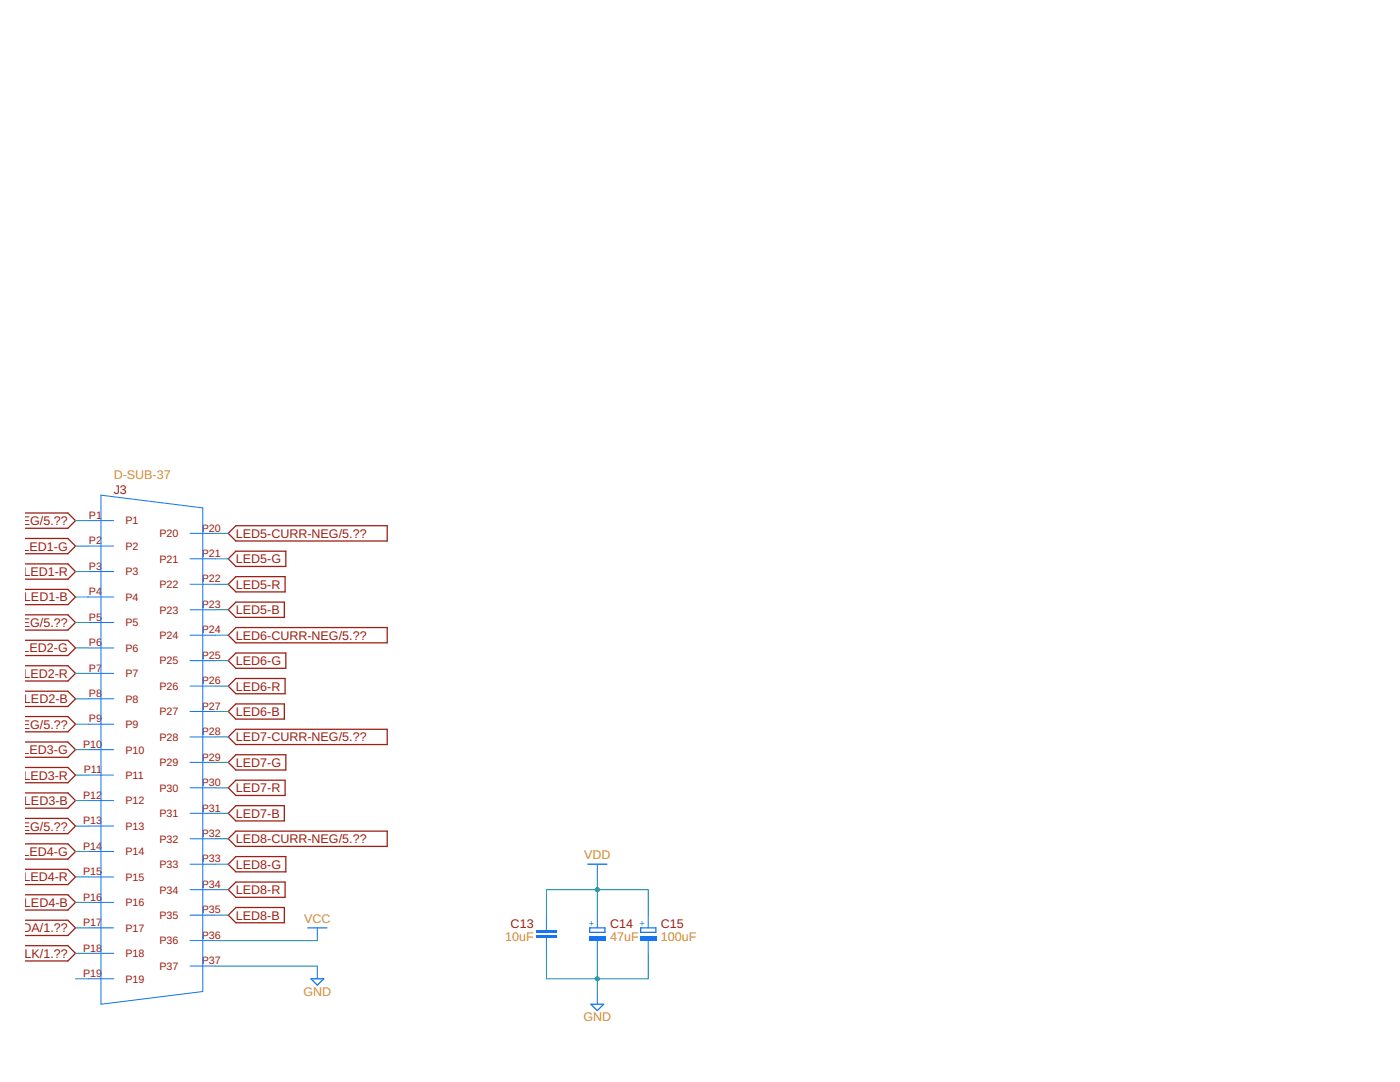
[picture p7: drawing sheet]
<svg xmlns="http://www.w3.org/2000/svg" width="279mm" height="216mm" viewBox="0 0 279 216" stroke-linecap="round" stroke-linejoin="round" font-family="sans-serif">
<g fill="none" stroke="#9c1f14" stroke-width=".25">
<path d="M4.9 107.4h8.6l1.6 1.6-1.6 1.5h-8.6M4.9 112.5h8.6l1.6 1.5-1.6 1.6h-8.6M4.9 117.6h8.6l1.6 1.5-1.6 1.5h-8.6M4.9 102.4h8.6l1.6 1.5-1.6 1.5h-8.6M45.6 111.5l1.5-1.5h9.9v3h-9.9zM45.6 116.6l1.5-1.5h9.8v3h-9.8zM45.6 106.4l1.5-1.5h30.2v3h-30.2zM4.9 127.8h8.6l1.6 1.5-1.6 1.5h-8.6M4.9 132.8h8.6l1.6 1.6-1.6 1.5h-8.6M4.9 137.9h8.6l1.6 1.5-1.6 1.6h-8.6M4.9 122.7h8.6l1.6 1.5-1.6 1.5h-8.6M45.6 131.8l1.5-1.5h9.9v3h-9.9z"/>
<path d="M45.6 136.9l1.5-1.5h9.8v3h-9.8zM45.6 121.7l1.5-1.6h9.6v3.1h-9.6zM45.6 126.7l1.5-1.5h30.2v3.1h-30.2zM4.9 148.1h8.6l1.6 1.5-1.6 1.5h-8.6M4.9 153.1h8.6l1.6 1.6-1.6 1.5h-8.6M4.9 158.2h8.6l1.6 1.5-1.6 1.6h-8.6M4.9 143h8.6l1.6 1.5-1.6 1.5h-8.6M45.6 142l1.5-1.5h9.6v3h-9.6zM47.1 150.6h9.9v3h-9.9l-1.5-1.5zM47.1 155.7h9.8v3h-9.8l-1.5-1.5zM47.1 145.5h30.2v3.1h-30.2l-1.5-1.6zM4.9 168.4h8.6l1.6 1.5-1.6 1.5h-8.6"/>
<path d="M4.9 173.5h8.6l1.6 1.5-1.6 1.5h-8.6M4.9 178.5h8.6l1.6 1.6-1.6 1.5h-8.6M4.9 163.3h8.6l1.6 1.5-1.6 1.5h-8.6M47.1 170.9h9.9v3.1h-9.9l-1.5-1.6zM47.1 176h9.8v3h-9.8l-1.5-1.5zM47.1 160.8h9.6v3h-9.6l-1.5-1.5zM47.1 165.8h30.2v3.1h-30.2l-1.5-1.5zM4.9 188.7h8.6l1.6 1.5-1.6 1.5h-8.6M4.9 183.6h8.6l1.6 1.5-1.6 1.6h-8.6M47.1 181.1h9.6v3h-9.6l-1.5-1.5z"/>
</g>
<g fill="none" stroke="#1375f4" stroke-width=".2">
<path d="M20.2 98.8l20.3 2.5v96.5l-20.3 2.6zM17.6 103.9h5.1M17.6 109h5.1M17.6 114h5.1M17.6 119.1h5.1M37.9 106.4h5.1M37.9 111.5h5.1M37.9 116.6h5.1M17.6 124.2h5.1M17.6 129.3h5.1M17.6 134.4h5.1M17.6 139.4h5.1"/>
<path d="M37.9 121.7h5.1M37.9 126.7h5.1M37.9 131.8h5.1M37.9 136.9h5.1M17.6 144.5h5.1M17.6 149.6h5.1M17.6 154.7h5.1M17.6 159.7h5.1M37.9 142h5.1M37.9 147h5.1M37.9 152.1h5.1M37.9 157.2h5.1"/>
<path d="M17.6 164.8h5.1M17.6 169.9h5.1M17.6 175h5.1M37.9 162.3h5.1M37.9 167.4h5.1M37.9 172.4h5.1M37.9 177.5h5.1M17.6 180.1h5.1M17.6 185.1h5.1M17.6 190.2h5.1M17.6 195.3h5.1M37.9 182.6h5.1"/>
<path d="M37.9 187.7h5.1M37.9 192.8h5.1"/>
</g>
<g fill="#1375f4">
<path d="M107 186.7h4.1v.5h-4.1z" fill-rule="evenodd"/>
<path d="M107 185.7h4.1v.5h-4.1z" fill-rule="evenodd"/>
</g>
<g fill="#1375f4">
<path d="M107 186.7h4.1v.5h-4.1zM107 186.7v.5h4.1v-.5z"/>
<path d="M107 185.7h4.1v.5h-4.1zM107 185.7v.5h4.1v-.5z"/>
</g>
<path d="M109.1 182.6v3.1M109.1 187.2v3" fill="none" stroke="#1375f4" stroke-width=".2"/>
<path d="M117.7 185.1h3v.9h-3z" fill="none" stroke="#1375f4" stroke-width=".25"/>
<path d="M117.6 186.8h3.3v.9h-3.3z" fill-rule="evenodd" fill="#1375f4"/>
<path d="M117.6 186.8h3.3v.9h-3.3zM117.6 186.8v.9h3.3v-.9z" fill="#1375f4"/>
<path d="M119.2 182.6v2.5M119.2 187.7v2.5" fill="none" stroke="#1375f4" stroke-width=".2"/>
<path d="M127.8 185.1h3.1v.9h-3.1z" fill="none" stroke="#1375f4" stroke-width=".25"/>
<path d="M127.7 186.8h3.3v.9h-3.3z" fill-rule="evenodd" fill="#1375f4"/>
<path d="M127.7 186.8h3.3v.9h-3.3zM127.7 186.8v.9h3.3v-.9z" fill="#1375f4"/>
<path d="M119.2 172.4v2.6M63.3 185.1v2.6M63.3 192.8v2.5M119.2 197.8v2.6M129.4 182.6v2.5M129.4 187.7v2.5" fill="none" stroke="#1375f4" stroke-width=".2"/>
<path d="M117.3 172.4h3.8M61.4 185.1h3.8M62.1 195.3h2.5l-1.3 1.3zM117.9 200.4h2.6l-1.3 1.3z" fill="none" stroke="#1375f4" stroke-width=".25"/>
<path d="M109.1 190.2v5.1h20.3v-5.1M119.2 190.2v7.6" fill="none" stroke="#158f93" stroke-width=".2"/>
<circle cx="119.2" cy="195.3" r=".51" fill="#158f93"/>
<path d="M118.7 195.3a.51 .51 0 0 1 1 0 .51 .51 0 0 1-1 0zM118.7 195.3a.51 .51 0 0 0 1 0 .51 .51 0 0 0-1 0z" fill="#158f93"/>
<g fill="none" stroke="#158f93" stroke-width=".2">
<path d="M15.1 109h2.5M15.1 114h2.5M15.1 119.1h2.5M15.1 103.9h2.5M43 111.5h2.6M43 116.6h2.6M43 106.4h2.6M15.1 129.3h2.5M15.1 134.4h2.5M15.1 139.4h2.5M15.1 124.2h2.5M43 121.7h2.6"/>
<path d="M43 131.8h2.6M43 136.9h2.6M43 126.7h2.6M15.1 149.6h2.5M15.1 154.7h2.5M15.1 159.7h2.5M15.1 144.5h2.5M43 142h2.6M43 152.1h2.6M43 157.2h2.6M43 147h2.6M15.1 169.9h2.5"/>
<path d="M15.1 175h2.5M15.1 164.8h2.5M43 162.3h2.6M43 172.4h2.6M43 177.5h2.6M43 167.4h2.6M119.2 175v7.6M15.1 190.2h2.5M15.1 185.1h2.5M15.1 180.1h2.5M15.1 195.3h2.5M43 192.8h20.3"/>
<path d="M43 182.6h2.6M43 187.7h20.3M109.1 182.6v-5.1h20.3v5.1"/>
</g>
<circle cx="119.2" cy="177.5" r=".51" fill="#158f93"/>
<path d="M118.7 177.5a.51 .51 0 0 1 1 0 .51 .51 0 0 1-1 0zM118.7 177.5a.51 .51 0 0 0 1 0 .51 .51 0 0 0-1 0z" fill="#158f93"/>
<g font-size="2.5" fill="#d59028">
<text x="22.7" y="95.5">D-SUB-37</text>
<text x="116.6" y="171.4">VDD</text>
<text x="60.7" y="184.1">VCC</text>
<text x="100.8" y="187.7">10uF</text>
<text x="121.7" y="187.7">47uF</text>
<text x="131.9" y="187.7">100uF</text>
<text x="60.6" y="198.7">GND</text>
<text x="116.4" y="203.8">GND</text>
</g>
<g font-size="2.5" fill="#9c1f14">
<text x="22.7" y="98.5">J3</text>
<text x="-.1" y="104.8">R-NEG/5.??</text>
<text x="47.1" y="107.3">LED5-CURR-NEG/5.??</text>
<text x="4.5" y="109.9">LED1-G</text>
<text x="47.1" y="112.4">LED5-G</text>
<text x="4.7" y="114.9">LED1-R</text>
<text x="47.1" y="117.5">LED5-R</text>
<text x="-.1" y="125.1">R-NEG/5.??</text>
<text x="4.8" y="120">LED1-B</text>
<text x="47.1" y="122.5">LED5-B</text>
<text x="4.5" y="130.2">LED2-G</text>
<text x="47.1" y="127.6">LED6-CURR-NEG/5.??</text>
<text x="4.7" y="135.2">LED2-R</text>
<text x="47.1" y="132.7">LED6-G</text>
<text x="47.1" y="137.8">LED6-R</text>
<text x="4.8" y="140.3">LED2-B</text>
<text x="47.1" y="142.9">LED6-B</text>
<text x="-.1" y="145.4">R-NEG/5.??</text>
<text x="47.1" y="147.9">LED7-CURR-NEG/5.??</text>
<text x="4.5" y="150.5">LED3-G</text>
<text x="4.7" y="155.6">LED3-R</text>
<text x="47.1" y="153">LED7-G</text>
<text x="4.8" y="160.6">LED3-B</text>
<text x="47.1" y="158.1">LED7-R</text>
<text x="-.1" y="165.7">R-NEG/5.??</text>
<text x="47.1" y="163.2">LED7-B</text>
<text x="4.5" y="170.8">LED4-G</text>
<text x="47.1" y="173.3">LED8-G</text>
<text x="47.1" y="168.3">LED8-CURR-NEG/5.??</text>
<text x="4.7" y="175.9">LED4-R</text>
<text x="47.1" y="178.4">LED8-R</text>
<text x="4.8" y="181">LED4-B</text>
<text x="47.1" y="183.5">LED8-B</text>
<text x="101.9" y="185.1">C13</text>
<text x="121.7" y="185.2">C14</text>
<text x="131.9" y="185.2">C15</text>
<text x="1.4" y="191.1">SCLK/1.??</text>
<text x="2.8" y="186">SDA/1.??</text>
</g>
<g font-size="2.1" fill="#9c1f14">
<text x="17.8" y="103.5">P1</text>
<text x="25" y="104.6">P1</text>
<text x="31.8" y="107.2">P20</text>
<text x="40.3" y="106.1">P20</text>
<text x="17.8" y="108.6">P2</text>
<text x="17.8" y="113.7">P3</text>
<text x="25" y="109.7">P2</text>
<text x="31.8" y="112.3">P21</text>
<text x="40.3" y="111.1">P21</text>
<text x="17.8" y="118.8">P4</text>
<text x="25" y="114.8">P3</text>
<text x="25" y="119.9">P4</text>
<text x="31.8" y="117.3">P22</text>
<text x="40.3" y="116.2">P22</text>
<text x="17.8" y="123.8">P5</text>
<text x="25" y="125">P5</text>
<text x="31.8" y="122.4">P23</text>
<text x="40.3" y="121.3">P23</text>
<text x="17.8" y="128.9">P6</text>
<text x="25" y="130">P6</text>
<text x="31.8" y="127.5">P24</text>
<text x="40.3" y="126.4">P24</text>
<text x="40.3" y="131.5">P25</text>
<text x="17.8" y="134">P7</text>
<text x="25" y="135.1">P7</text>
<text x="31.8" y="132.6">P25</text>
<text x="31.8" y="137.7">P26</text>
<text x="40.3" y="136.5">P26</text>
<text x="17.8" y="139.1">P8</text>
<text x="25" y="140.2">P8</text>
<text x="31.8" y="142.7">P27</text>
<text x="40.3" y="141.6">P27</text>
<text x="16.6" y="149.2">P10</text>
<text x="17.8" y="144.2">P9</text>
<text x="25" y="145.3">P9</text>
<text x="31.8" y="147.8">P28</text>
<text x="40.3" y="146.7">P28</text>
<text x="16.7" y="154.3">P11</text>
<text x="25" y="150.4">P10</text>
<text x="25" y="155.4">P11</text>
<text x="31.8" y="152.9">P29</text>
<text x="40.3" y="151.8">P29</text>
<text x="16.6" y="159.4">P12</text>
<text x="25" y="160.5">P12</text>
<text x="31.8" y="158">P30</text>
<text x="40.3" y="156.9">P30</text>
<text x="40.3" y="161.9">P31</text>
<text x="16.6" y="164.5">P13</text>
<text x="25" y="165.6">P13</text>
<text x="31.8" y="163.1">P31</text>
<text x="40.3" y="167">P32</text>
<text x="16.6" y="169.6">P14</text>
<text x="25" y="170.7">P14</text>
<text x="31.8" y="168.1">P32</text>
<text x="31.8" y="173.2">P33</text>
<text x="40.3" y="172.1">P33</text>
<text x="16.6" y="174.6">P15</text>
<text x="16.6" y="179.7">P16</text>
<text x="25" y="175.8">P15</text>
<text x="31.8" y="178.3">P34</text>
<text x="40.3" y="177.2">P34</text>
<text x="16.6" y="184.8">P17</text>
<text x="25" y="180.8">P16</text>
<text x="25" y="185.9">P17</text>
<text x="31.8" y="183.4">P35</text>
<text x="40.3" y="182.3">P35</text>
<text x="16.6" y="189.9">P18</text>
<text x="25" y="191">P18</text>
<text x="31.8" y="188.4">P36</text>
<text x="40.3" y="187.3">P36</text>
<text x="16.6" y="195">P19</text>
<text x="25" y="196.1">P19</text>
<text x="31.8" y="193.5">P37</text>
<text x="40.3" y="192.4">P37</text>
</g>
<g font-size="1.8" fill="#1375f4">
<text x="118.6" y="184.7" transform="rotate(-90 118.6 184.7)">+</text>
<text x="128.8" y="184.7" transform="rotate(-90 128.8 184.7)">+</text>
</g>
</svg>
